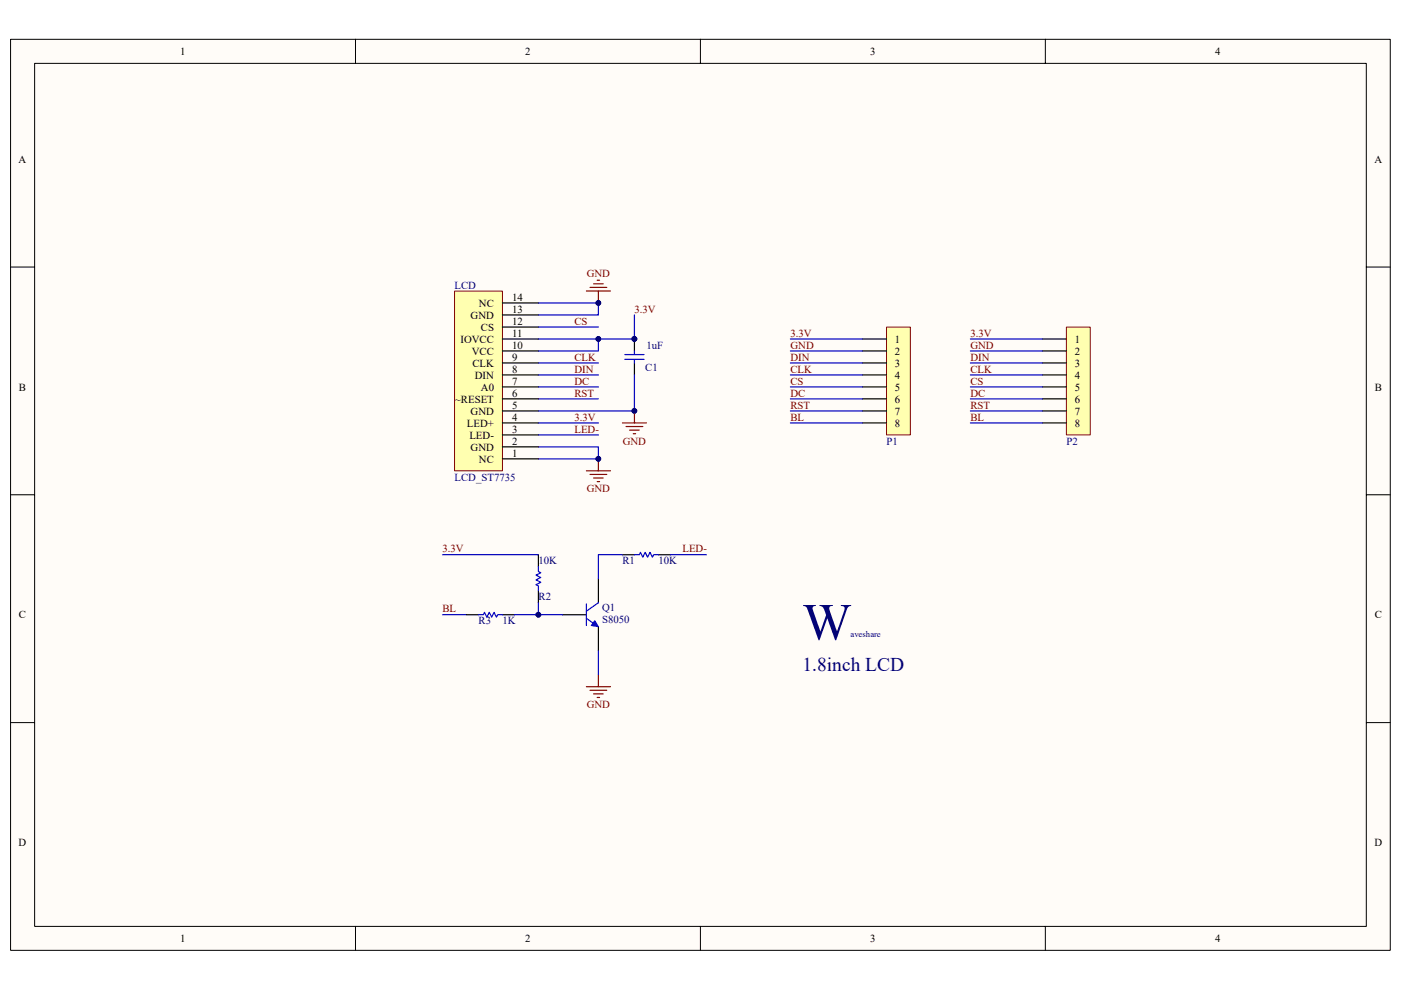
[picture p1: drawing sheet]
<svg xmlns="http://www.w3.org/2000/svg" width="297mm" height="210mm" viewBox="0 0 297 210" stroke-linecap="round" stroke-linejoin="round" font-family="sans-serif">
<path d="M2.3 8.4h292.5v193.2h-292.5z" fill="#fffcf8"/>
<path d="M2.2 8.3h292.6v193.3h-292.6z" fill="none" stroke="#000" stroke-width=".21"/>
<path d="M7.4 13.5h282.3v183h-282.3z" fill="#fffcf8"/>
<g fill="none" stroke="#000" stroke-width=".21">
<path d="M7.3 13.4h282.4v183.1h-282.4zM75.4 8.3v5.1M148.5 8.3v5.1M221.6 8.3v5.1M2.2 56.6h5.1M289.7 56.6h5.1M2.2 104.9h5.1M289.7 104.9h5.1M2.2 153.3h5.1M289.7 153.3h5.1M75.4 196.5v5.1M148.5 196.5v5.1"/>
<path d="M221.6 196.5v5.1"/>
</g>
<g fill="none" stroke="#800000" stroke-width=".25">
<path d="M126.6 59.4h.5M124.3 61.7h5.1M125.1 61h3.5M125.9 60.2h2M126.9 61.7v2.6M124.3 99.9h5.1M126.9 97.3v2.6M132 89.7h5.1M132.7 90.5h3.6M133.5 91.2h2M134.3 92h.5M134.5 87.2v2.5"/>
<path d="M125.1 100.6h3.5M125.9 101.4h2M126.6 102.2h.5"/>
</g>
<g fill="#000080" stroke="#000080" stroke-width=".21">
<circle cx="126.9" cy="97.3" r=".49"/>
<circle cx="126.9" cy="71.9" r=".49"/>
<circle cx="134.5" cy="71.9" r=".5"/>
<circle cx="134.5" cy="87.1" r=".5"/>
<circle cx="126.9" cy="64.3" r=".49"/>
</g>
<path d="M114.1 71.9h12.8v2.5h-12.8M114.1 64.3h12.8v2.5h-12.8M114.1 79.5h12.8M114.1 77h12.8M114.1 69.4h12.8M134.5 66.8v5.1h-7.6M134.5 79.5v7.7h-20.4M114.1 94.8h12.8v2.5h-12.8M114.1 84.6h12.8M114.1 82.1h12.8M114.1 89.7h12.8M114.1 92.2h12.8" fill="none" stroke="#0000bf" stroke-width=".25"/>
<path d="M134.5 71.9v2.5M134.5 77v2.5" fill="none" stroke="#000" stroke-width=".25"/>
<path d="M132.5 76.2h4M132.5 75.2h4M134.5 74.4v.8M134.5 76.2v.8" fill="none" stroke="#00f" stroke-width=".25"/>
<path d="M188 69.4h5v22.8h-5z" fill="#ffffb0"/>
<path d="M188 69.4h5v22.8h-5z" fill="none" stroke="#800000" stroke-width=".21"/>
<g fill="none" stroke="#000" stroke-width=".25">
<path d="M182.8 71.9h5.1M182.8 74.4h5.1M182.8 77h5.1M182.8 79.5h5.1M182.8 82.1h5.1M182.8 84.6h5.1M182.8 87.2h5.1M182.8 89.7h5.1M114.1 117.7v2.5M98.9 130.4h2.5M106.5 130.4h2.6M114.1 125.3v2.5"/>
<path d="M119.2 130.4h5.1M126.9 122.7v5.1M126.9 132.9v5.1"/>
</g>
<path d="M93.8 130.4h5.1" fill="none" stroke="#0000bf" stroke-width=".25"/>
<path d="M101.4 130.4h1.1l.2-.5 .5 1 .5-1 .5 1 .6-1 .5 1 .2-.5h1M114.1 120.2v1l.6 .3-1.1 .5 1.1 .5-1.1 .5 1.1 .5-1.1 .5 .5 .3v1M124.3 128.1v4.6M124.3 131.1l1.8 1.3M126.9 127.8l-2.6 1.8" fill="none" stroke="#00f" stroke-width=".25"/>
<path d="M126.1 131.7l.8 1.2-1.6-.2z" fill="#00f"/>
<path d="M126.1 131.7l.8 1.2-1.6-.2z" fill="none" stroke="#00f" stroke-width=".21"/>
<path d="M132 117.7h2.5M139.6 117.7h2.5" fill="none" stroke="#000" stroke-width=".25"/>
<path d="M134.5 117.7h1l.3-.5 .5 1 .5-1 .5 1 .5-1 .5 1 .3-.5h1" fill="none" stroke="#00f" stroke-width=".25"/>
<path d="M124.3 145.6h5.1M125.1 146.4h3.5M125.9 147.2h2M126.6 147.9h.5M126.9 143.1v2.5" fill="none" stroke="#800000" stroke-width=".25"/>
<g fill="none" stroke="#0000bf" stroke-width=".25">
<path d="M167.6 74.4h15.2M167.6 79.5h15.2M167.6 71.9h15.2M167.6 77h15.2M167.6 87.2h15.2M167.6 89.7h15.2M167.6 82.1h15.2M167.6 84.6h15.2M93.8 117.7h20.3M132 117.7h-5.1v5M142.1 117.7h7.7M109.1 130.4h10.1"/>
<path d="M114.1 127.8v2.6M126.9 138v5.1"/>
</g>
<circle cx="114.1" cy="130.4" r=".49" fill="#000080" stroke="#000080" stroke-width=".21"/>
<path d="M96.4 61.8h10.1v38.1h-10.1z" fill="#ffffb0"/>
<path d="M96.4 61.7h10.1v38.2h-10.1z" fill="none" stroke="#800000" stroke-width=".21"/>
<g fill="none" stroke="#000" stroke-width=".25">
<path d="M106.5 79.5h7.6M106.5 77h7.6M106.5 74.4h7.6M106.5 71.9h7.6M106.5 69.4h7.6M106.5 66.8h7.6M106.5 64.3h7.6M106.5 97.3h7.6M106.5 94.8h7.6M106.5 92.2h7.6M106.5 89.7h7.6M106.5 87.2h7.6"/>
<path d="M106.5 84.6h7.6M106.5 82.1h7.6"/>
</g>
<path d="M226.1 69.4h5.1v22.8h-5.1z" fill="#ffffb0"/>
<path d="M226.1 69.4h5.1v22.8h-5.1z" fill="none" stroke="#800000" stroke-width=".21"/>
<path d="M221 71.9h5.1M221 74.4h5.1M221 77h5.1M221 79.5h5.1M221 82.1h5.1M221 84.6h5.1M221 87.2h5.1M221 89.7h5.1" fill="none" stroke="#000" stroke-width=".25"/>
<path d="M205.7 74.4h15.3M205.7 79.5h15.3M205.7 71.9h15.3M205.7 77h15.3M205.7 87.2h15.3M205.7 89.7h15.3M205.7 82.1h15.3M205.7 84.6h15.3" fill="none" stroke="#0000bf" stroke-width=".25"/>
<text font-size="11" fill="#000080" x="170.1" y="135.6">W</text>
<text font-size="4.1" fill="#000080" x="170.1" y="142.2">1.8inch LCD</text>
<g font-size="2.3">
<text x="38.2" y="11.7">1</text>
<text x="111.4" y="11.7">2</text>
<text x="184.5" y="11.7">3</text>
<text x="257.6" y="11.7">4</text>
<text x="4" y="34.5">A</text>
<text x="291.4" y="34.5">A</text>
<text x="101.6" y="65">NC</text>
<text x="108.6" y="63.8">14</text>
<text x="99.8" y="67.6">GND</text>
<text x="102" y="70.1">CS</text>
<text x="108.6" y="68.9">12</text>
<text x="108.6" y="71.4">11</text>
<text x="108.6" y="66.3">13</text>
<text x="97.6" y="72.7">IOVCC</text>
<text x="100" y="75.2">VCC</text>
<text x="100.2" y="77.8">CLK</text>
<text x="108.6" y="74">10</text>
<text x="108.6" y="76.5">9</text>
<text x="189.7" y="72.7">1</text>
<text x="189.7" y="75.2">2</text>
<text x="189.7" y="77.8">3</text>
<text x="227.9" y="72.7">1</text>
<text x="227.9" y="75.2">2</text>
<text x="227.9" y="77.8">3</text>
<text x="4" y="82.8">B</text>
<text x="100.7" y="80.3">DIN</text>
<text x="102" y="82.8">A0</text>
<text x="108.6" y="79">8</text>
<text x="108.6" y="81.6">7</text>
<text x="189.7" y="80.3">4</text>
<text x="189.7" y="82.8">5</text>
<text x="227.9" y="80.3">4</text>
<text x="227.9" y="82.8">5</text>
<text x="291.5" y="82.8">B</text>
<text x="96.5" y="85.4">~RESET</text>
<text x="99.8" y="87.9">GND</text>
<text x="108.6" y="84.1">6</text>
<text x="108.6" y="89.2">4</text>
<text x="108.6" y="86.7">5</text>
<text x="189.7" y="85.4">6</text>
<text x="189.7" y="87.9">7</text>
<text x="227.9" y="85.4">6</text>
<text x="227.9" y="87.9">7</text>
<text x="99" y="90.5">LED+</text>
<text x="99.5" y="93">LED-</text>
<text x="99.8" y="95.6">GND</text>
<text x="108.6" y="91.8">3</text>
<text x="108.6" y="94.3">2</text>
<text x="189.7" y="90.5">8</text>
<text x="227.9" y="90.5">8</text>
<text x="101.6" y="98.1">NC</text>
<text x="108.6" y="96.8">1</text>
<text x="4" y="131.2">C</text>
<text x="291.5" y="131.2">C</text>
<text x="4" y="179.5">D</text>
<text x="291.4" y="179.5">D</text>
<text x="38.2" y="199.8">1</text>
<text x="111.4" y="199.8">2</text>
<text x="184.5" y="199.8">3</text>
<text x="257.6" y="199.8">4</text>
</g>
<g font-size="2.3" fill="#800000">
<text x="124.4" y="58.7">GND</text>
<text x="121.8" y="68.9">CS</text>
<text x="134.5" y="66.3">3.3V</text>
<text x="167.6" y="71.4">3.3V</text>
<text x="205.7" y="71.4">3.3V</text>
<text x="121.8" y="76.5">CLK</text>
<text x="167.6" y="74">GND</text>
<text x="167.6" y="76.5">DIN</text>
<text x="205.7" y="74">GND</text>
<text x="205.7" y="76.5">DIN</text>
<text x="121.8" y="81.6">DC</text>
<text x="121.8" y="79">DIN</text>
<text x="167.6" y="79">CLK</text>
<text x="167.6" y="81.6">CS</text>
<text x="205.7" y="81.6">CS</text>
<text x="205.7" y="79">CLK</text>
<text x="121.8" y="84.1">RST</text>
<text x="121.8" y="89.2">3.3V</text>
<text x="167.6" y="84.1">DC</text>
<text x="167.6" y="86.7">RST</text>
<text x="167.6" y="89.2">BL</text>
<text x="205.7" y="84.1">DC</text>
<text x="205.7" y="86.7">RST</text>
<text x="205.7" y="89.2">BL</text>
<text x="121.8" y="91.8">LED-</text>
<text x="132" y="94.3">GND</text>
<text x="124.4" y="104.5">GND</text>
<text x="93.8" y="117.2">3.3V</text>
<text x="144.7" y="117.2">LED-</text>
<text x="93.8" y="129.9">BL</text>
<text x="124.4" y="150.2">GND</text>
</g>
<g font-size="2.3" fill="#000080">
<text x="96.4" y="61.2">LCD</text>
<text x="137.1" y="74">1uF</text>
<text x="136.8" y="78.8">C1</text>
<text x="187.9" y="94.3">P1</text>
<text x="226.1" y="94.3">P2</text>
<text x="96.4" y="101.9">LCD_ST7735</text>
<text x="114.2" y="119.7">10K</text>
<text x="132" y="119.7">R1</text>
<text x="139.6" y="119.7">10K</text>
<text x="114.2" y="127.4">R2</text>
<text x="127.7" y="129.6">Q1</text>
<text x="101.4" y="132.4">R3</text>
<text x="106.5" y="132.4">1K</text>
<text x="127.7" y="132.2">S8050</text>
</g>
<text font-size="1.8" fill="#000080" x="180.3" y="135.1">aveshare</text>
</svg>
